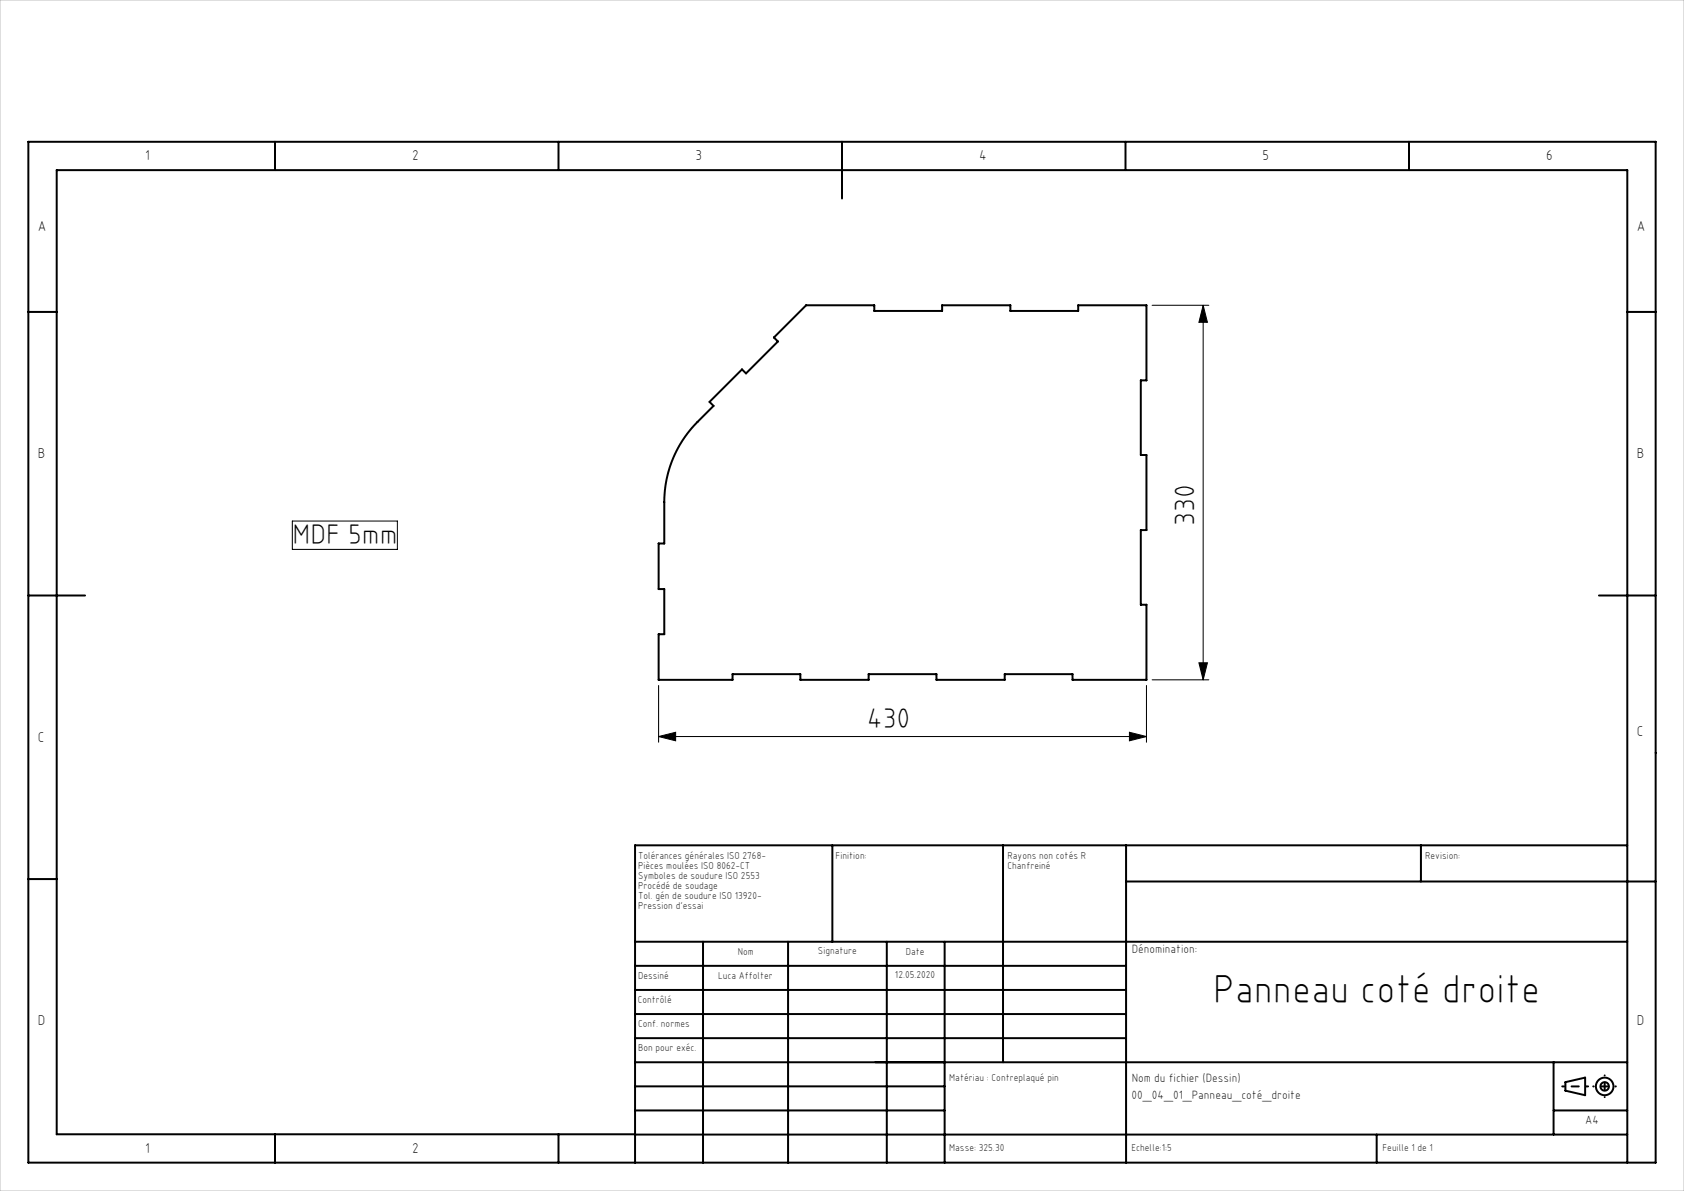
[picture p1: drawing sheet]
<svg xmlns="http://www.w3.org/2000/svg" width="297mm" height="210mm" viewBox="0 0 297 210" stroke-linecap="round" stroke-linejoin="round" font-family="sans-serif">
<g fill="none" stroke="#000" stroke-width=".35">
<path d="M5 25h287v180h-287zM48.5 25v5M98.5 25v5M148.5 25v10M198.5 25v5M248.5 25v5M5 55h5M287 55h5M130.9 65.1l.7 .7 5.6-5.6-.7-.7 5.7-5.7h12v1h12v-1h12v1h12v-1h12v13.3h-1v13.1h1v13.3h-1v13.1h1v13.3h-13v-1h-12v1h-12v-1h-12v1h-12v-1h-12v1h-13v-8.1h1v-7.9h-1v-8.1h1v-7.3a20 20 0 0 1 5.8-14.1l2.8-2.8-.7-.7zM5 105h10M282 105h10M5 155h5"/>
<path d="M146.8 149.1v17M176.9 149.1v38.2M198.6 155.4h93.4M198.6 149.1v55.9M250.6 149.1v6.3M287 149.1h-175v55.9M112 166.1h175M112 178.8h86.6M112 174.6h86.6M112 170.3h86.6M124 166.1v38.9M139 166.1v38.9"/>
<path d="M156.4 166.1v38.9M166.6 166.1v38.9M112 183.1h86.6M112 195.8h54.6M112 191.6h54.6M112 187.3h175M274 195.8h13M274 187.3v12.8M276.1 190.8l3.5-.8v3.1l-3.5-.8zM48.5 200v5M98.5 200v5M112 200h-102v-170h277v175"/>
<path d="M112 200.1h175M242.8 200.1v4.9"/>
<circle cx="283" cy="191.6" r="1.55"/>
<circle cx="283" cy="191.6" r=".75"/>
</g>
<path d="M203.2 53.8h10M212.2 53.8l.7 3h-1.5zM212.2 53.8v66.1M51.6 91.9h18.5v5h-18.5zM203.2 119.9h10M211.4 116.9h1.5l-.7 3zM116.2 129.9l3-.8v1.5zM116.2 120.9v10M116.2 129.9h86M199.2 129.1l3 .8-3 .7zM202.2 120.9v10" fill="none" stroke="#000" stroke-width=".18"/>
<path d="M275.5 191.6h4.6" fill="none" stroke="#000" stroke-width=".35" stroke-dasharray="30.5 1.3 1.3 1.3" stroke-dashoffset="30.1"/>
<path d="M283 189.6v3.8" fill="none" stroke="#000" stroke-width=".35" stroke-dasharray="30.5 1.3 1.3 1.3" stroke-dashoffset="30.5"/>
<path d="M285 191.6h-4" fill="none" stroke="#000" stroke-width=".35" stroke-dasharray="30.5 1.3 1.3 1.3" stroke-dashoffset="30.4"/>
<path d="M0 0h297v210h-297z" fill="none" stroke="#c0c0c0" stroke-width=".18"/>
<g fill="#000">
<path d="M212.2 53.8l.7 3h-1.5zM211.4 116.9h1.5l-.7 3z"/>
<path d="M199.2 129.1l3 .8-3 .7zM116.2 129.9l3-.8v1.5z"/>
</g>
<text font-size="7.1" x="213.9" y="176.8">Panneau coté droite</text>
<g font-size="5">
<text x="51.6" y="95.9">MDF 5mm</text>
<text x="210.7" y="92.7" transform="rotate(-90 210.7 92.7)">330</text>
<text x="152.9" y="128.4">430</text>
</g>
<g font-size="2.5">
<text x="25.6" y="28.2">1</text>
<text x="72.7" y="28.2">2</text>
<text x="122.7" y="28.2">3</text>
<text x="172.7" y="28.2">4</text>
<text x="222.7" y="28.2">5</text>
<text x="272.7" y="28.2">6</text>
<text x="6.7" y="40.7">A</text>
<text x="288.7" y="40.7">A</text>
<text x="6.7" y="80.7">B</text>
<text x="288.7" y="80.7">B</text>
<text x="6.7" y="130.7">C</text>
<text x="288.7" y="129.8">C</text>
<text x="6.7" y="180.7">D</text>
<text x="288.7" y="180.7">D</text>
<text x="25.6" y="203.2">1</text>
<text x="72.7" y="203.2">2</text>
</g>
<g font-size="2.1">
<text x="199.6" y="168.1">Dénomination:</text>
<text x="199.6" y="190.8">Nom du fichier (Dessin)</text>
<text x="199.6" y="193.8">00_04_01_Panneau_coté_droite</text>
<text x="279.6" y="198.2">A4</text>
</g>
<g font-size="1.8">
<text x="112.5" y="151.5">Tolérances générales ISO 2768-</text>
<text x="112.5" y="153.3">Pièces moulées ISO 8062-CT</text>
<text x="112.5" y="155">Symboles de soudure ISO 2553</text>
<text x="147.4" y="151.5">Finition:</text>
<text x="177.7" y="151.5">Rayons non cotés R</text>
<text x="177.7" y="153.3">Chanfreiné</text>
<text x="251.4" y="151.5">Revision:</text>
<text x="112.5" y="156.8">Procédé de soudage</text>
<text x="112.5" y="158.6">Tol. gén de soudure ISO 13920-</text>
<text x="112.5" y="160.3">Pression d'essai</text>
<text x="112.5" y="172.6">Dessiné</text>
<text x="126.7" y="172.6">Luca Affolter</text>
<text x="130.1" y="168.3">Nom</text>
<text x="144.3" y="168.3">Signature</text>
<text x="157.8" y="172.5">12.05.2020</text>
<text x="159.8" y="168.3">Date</text>
<text x="112.5" y="176.8">Contrôlé</text>
<text x="112.5" y="185.3">Bon pour exéc.</text>
<text x="112.5" y="181.1">Conf. normes</text>
<text x="167.4" y="190.6">Matériau : Contreplaqué pin</text>
<text x="167.4" y="202.9">Masse: 325.30</text>
<text x="199.6" y="202.9">Echelle:1:5</text>
<text x="243.8" y="202.9">Feuille 1 de 1</text>
</g>
</svg>
